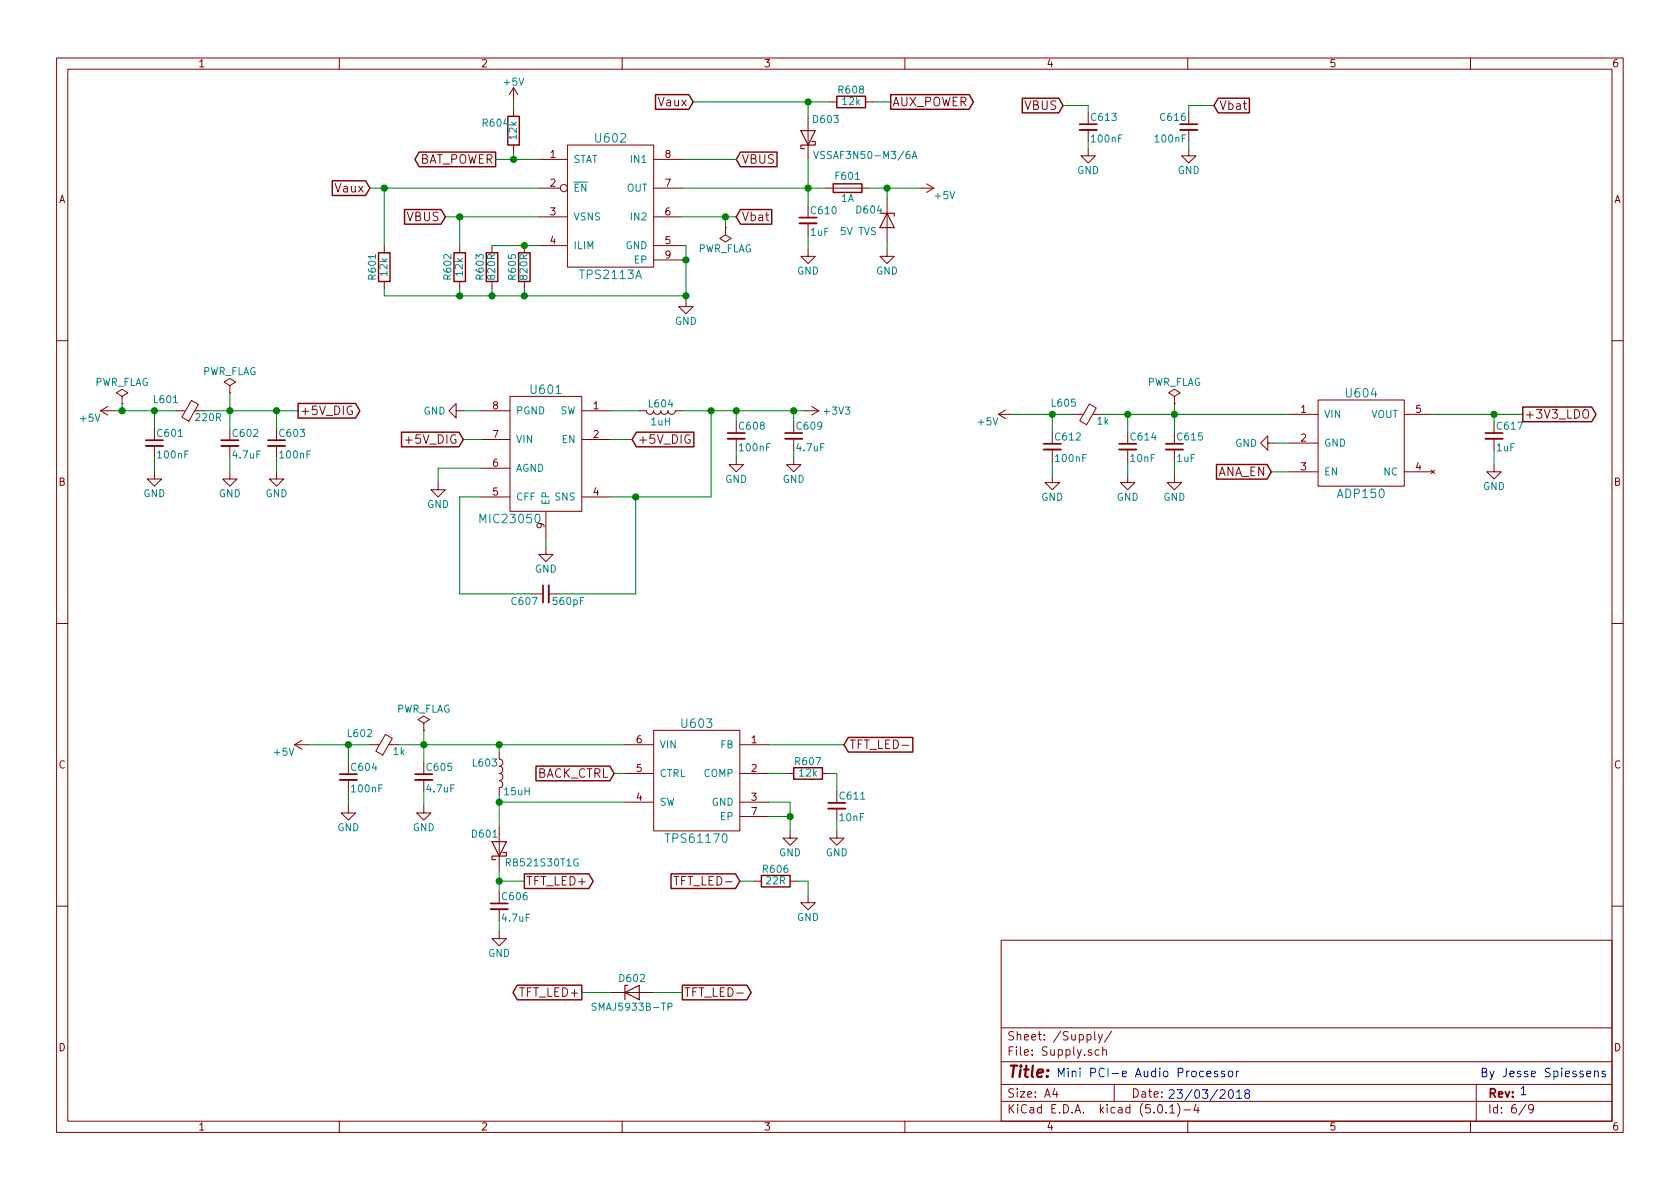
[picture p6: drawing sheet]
EESchema Schematic File Version 2
LIBS:power
LIBS:device
LIBS:switches
LIBS:relays
LIBS:motors
LIBS:transistors
LIBS:conn
LIBS:linear
LIBS:regul
LIBS:74xx
LIBS:cmos4000
LIBS:adc-dac
LIBS:memory
LIBS:xilinx
LIBS:microcontrollers
LIBS:dsp
LIBS:microchip
LIBS:analog_switches
LIBS:motorola
LIBS:texas
LIBS:intel
LIBS:audio
LIBS:interface
LIBS:digital-audio
LIBS:philips
LIBS:display
LIBS:cypress
LIBS:siliconi
LIBS:opto
LIBS:atmel
LIBS:contrib
LIBS:valves
LIBS:STM32
LIBS:SDRAM
LIBS:CODEC
LIBS:TVS_ARRAY
LIBS:BUCK
LIBS:LDO
LIBS:BOOST
LIBS:CONNECTOR
LIBS:POWER_SW
LIBS:EMI_GASKET
LIBS:LED
LIBS:Main board-cache
EELAYER 25 0
EELAYER END
$Descr A4 11693 8268
encoding utf-8
Sheet 6 9
Title ""
Date ""
Rev ""
Comp ""
Comment1 ""
Comment2 ""
Comment3 ""
Comment4 ""
$EndDescr
$Comp
L +5V #PWR060
U 1 1
P 6400 1300
F 0 "#PWR060" H 6400 1150 50  0001 C CNN
F 1 "+5V" V 6450 1475 50  0000 C CNN
F 2 "" H 6400 1300 50  0001 C CNN
F 3 "" H 6400 1300 50  0001 C CNN
	1    6400 1300
	0    1    1    0   
$EndComp
$Comp
L Fuse F601
U 1 1
P 5900 1300
F 0 "F601" V 5980 1300 50  0000 C CNN
F 1 "1A" V 5825 1300 50  0000 C CNN
F 2 "Resistors_SMD:R_0603" V 5830 1300 50  0001 C CNN
F 3 "" H 5900 1300 50  0001 C CNN
	1    5900 1300
	0    -1   -1   0   
$EndComp
$Comp
L D_Zener D604
U 1 1
P 6175 1525
F 0 "D604" V 6100 1400 50  0000 C CNN
F 1 "5V TVS" V 6250 1325 50  0000 C CNN
F 2 "SOD:SOD-323F-2" H 6175 1525 50  0001 C CNN
F 3 "" H 6175 1525 50  0001 C CNN
	1    6175 1525
	0    1    1    0   
$EndComp
$Comp
L GND #PWR061
U 1 1
P 6175 1725
F 0 "#PWR061" H 6175 1475 50  0001 C CNN
F 1 "GND" H 6175 1575 50  0000 C CNN
F 2 "" H 6175 1725 50  0001 C CNN
F 3 "" H 6175 1725 50  0001 C CNN
	1    6175 1725
	1    0    0    -1  
$EndComp
$Comp
L +5V #PWR062
U 1 1
P 800 2850
F 0 "#PWR062" H 800 2700 50  0001 C CNN
F 1 "+5V" V 850 3025 50  0000 C CNN
F 2 "" H 800 2850 50  0001 C CNN
F 3 "" H 800 2850 50  0001 C CNN
	1    800  2850
	0    -1   1    0   
$EndComp
$Comp
L C_Small C602
U 1 1
P 1600 3075
F 0 "C602" H 1610 3145 50  0000 L CNN
F 1 "4.7uF" H 1610 2995 50  0000 L CNN
F 2 "Capacitors_SMD:C_0805" H 1600 3075 50  0001 C CNN
F 3 "" H 1600 3075 50  0001 C CNN
	1    1600 3075
	1    0    0    -1  
$EndComp
$Comp
L C_Small C601
U 1 1
P 1075 3075
F 0 "C601" H 1085 3145 50  0000 L CNN
F 1 "100nF" H 1085 2995 50  0000 L CNN
F 2 "Capacitors_SMD:C_0603" H 1075 3075 50  0001 C CNN
F 3 "" H 1075 3075 50  0001 C CNN
	1    1075 3075
	1    0    0    -1  
$EndComp
$Comp
L Ferrite_Bead_Small L601
U 1 1
P 1325 2850
F 0 "L601" V 1400 2925 50  0000 L CNN
F 1 "220R" V 1275 2625 50  0000 L CNN
F 2 "Inductors_SMD:L_0603" V 1255 2850 50  0001 C CNN
F 3 "" H 1325 2850 50  0001 C CNN
	1    1325 2850
	0    -1   -1   0   
$EndComp
$Comp
L GND #PWR063
U 1 1
P 1600 3275
F 0 "#PWR063" H 1600 3025 50  0001 C CNN
F 1 "GND" H 1600 3125 50  0000 C CNN
F 2 "" H 1600 3275 50  0001 C CNN
F 3 "" H 1600 3275 50  0001 C CNN
	1    1600 3275
	-1   0    0    -1  
$EndComp
$Comp
L GND #PWR064
U 1 1
P 1075 3275
F 0 "#PWR064" H 1075 3025 50  0001 C CNN
F 1 "GND" H 1075 3125 50  0000 C CNN
F 2 "" H 1075 3275 50  0001 C CNN
F 3 "" H 1075 3275 50  0001 C CNN
	1    1075 3275
	-1   0    0    -1  
$EndComp
$Comp
L C_Small C603
U 1 1
P 1925 3075
F 0 "C603" H 1935 3145 50  0000 L CNN
F 1 "100nF" H 1935 2995 50  0000 L CNN
F 2 "Capacitors_SMD:C_0603" H 1925 3075 50  0001 C CNN
F 3 "" H 1925 3075 50  0001 C CNN
	1    1925 3075
	1    0    0    -1  
$EndComp
$Comp
L GND #PWR065
U 1 1
P 1925 3275
F 0 "#PWR065" H 1925 3025 50  0001 C CNN
F 1 "GND" H 1925 3125 50  0000 C CNN
F 2 "" H 1925 3275 50  0001 C CNN
F 3 "" H 1925 3275 50  0001 C CNN
	1    1925 3275
	-1   0    0    -1  
$EndComp
$Comp
L MIC23050 U601
U 1 1
P 3800 3150
F 0 "U601" H 3800 3600 60  0000 C CNN
F 1 "MIC23050" H 4050 2700 60  0000 C CNN
F 2 "Housings_DFN_QFN:DFN-8-1EP_2x2mm_Pitch0.5mm" H 3550 2700 60  0001 C CNN
F 3 "" H 3550 2700 60  0001 C CNN
	1    3800 3150
	-1   0    0    -1  
$EndComp
Text GLabel 2075 2850 2    60   Output ~ 0
+5V_DIG
Text GLabel 3225 3050 0    60   Input ~ 0
+5V_DIG
Text GLabel 4400 3050 2    60   Input ~ 0
+5V_DIG
$Comp
L C_Small C607
U 1 1
P 3800 4125
F 0 "C607" V 3850 4175 50  0000 L CNN
F 1 "560pF" V 3850 3850 50  0000 L CNN
F 2 "Capacitors_SMD:C_0603" H 3800 4125 50  0001 C CNN
F 3 "" H 3800 4125 50  0001 C CNN
	1    3800 4125
	0    -1   1    0   
$EndComp
$Comp
L GND #PWR066
U 1 1
P 3800 3800
F 0 "#PWR066" H 3800 3550 50  0001 C CNN
F 1 "GND" H 3800 3650 50  0000 C CNN
F 2 "" H 3800 3800 50  0001 C CNN
F 3 "" H 3800 3800 50  0001 C CNN
	1    3800 3800
	1    0    0    -1  
$EndComp
$Comp
L GND #PWR067
U 1 1
P 3050 3350
F 0 "#PWR067" H 3050 3100 50  0001 C CNN
F 1 "GND" H 3050 3200 50  0000 C CNN
F 2 "" H 3050 3350 50  0001 C CNN
F 3 "" H 3050 3350 50  0001 C CNN
	1    3050 3350
	1    0    0    -1  
$EndComp
$Comp
L GND #PWR068
U 1 1
P 3225 2850
F 0 "#PWR068" H 3225 2600 50  0001 C CNN
F 1 "GND" V 3225 2650 50  0000 C CNN
F 2 "" H 3225 2850 50  0001 C CNN
F 3 "" H 3225 2850 50  0001 C CNN
	1    3225 2850
	0    1    1    0   
$EndComp
$Comp
L L L604
U 1 1
P 4600 2850
F 0 "L604" V 4550 2850 50  0000 C CNN
F 1 "1uH" V 4675 2850 50  0000 C CNN
F 2 "Inductors_SMD:L_0805" H 4600 2850 50  0001 C CNN
F 3 "" H 4600 2850 50  0001 C CNN
	1    4600 2850
	0    1    1    0   
$EndComp
$Comp
L C_Small C608
U 1 1
P 5125 3025
F 0 "C608" H 5135 3095 50  0000 L CNN
F 1 "100nF" H 5135 2945 50  0000 L CNN
F 2 "Capacitors_SMD:C_0603" H 5125 3025 50  0001 C CNN
F 3 "" H 5125 3025 50  0001 C CNN
	1    5125 3025
	1    0    0    -1  
$EndComp
$Comp
L C_Small C609
U 1 1
P 5525 3025
F 0 "C609" H 5535 3095 50  0000 L CNN
F 1 "4.7uF" H 5535 2945 50  0000 L CNN
F 2 "Capacitors_SMD:C_0805" H 5525 3025 50  0001 C CNN
F 3 "" H 5525 3025 50  0001 C CNN
	1    5525 3025
	1    0    0    -1  
$EndComp
$Comp
L GND #PWR069
U 1 1
P 5125 3175
F 0 "#PWR069" H 5125 2925 50  0001 C CNN
F 1 "GND" H 5125 3025 50  0000 C CNN
F 2 "" H 5125 3175 50  0001 C CNN
F 3 "" H 5125 3175 50  0001 C CNN
	1    5125 3175
	1    0    0    -1  
$EndComp
$Comp
L GND #PWR070
U 1 1
P 5525 3175
F 0 "#PWR070" H 5525 2925 50  0001 C CNN
F 1 "GND" H 5525 3025 50  0000 C CNN
F 2 "" H 5525 3175 50  0001 C CNN
F 3 "" H 5525 3175 50  0001 C CNN
	1    5525 3175
	1    0    0    -1  
$EndComp
$Comp
L +3V3 #PWR071
U 1 1
P 5600 2850
F 0 "#PWR071" H 5600 2700 50  0001 C CNN
F 1 "+3V3" V 5600 3075 50  0000 C CNN
F 2 "" H 5600 2850 50  0001 C CNN
F 3 "" H 5600 2850 50  0001 C CNN
	1    5600 2850
	0    1    1    0   
$EndComp
$Comp
L +5V #PWR072
U 1 1
P 7050 2875
F 0 "#PWR072" H 7050 2725 50  0001 C CNN
F 1 "+5V" V 7100 3050 50  0000 C CNN
F 2 "" H 7050 2875 50  0001 C CNN
F 3 "" H 7050 2875 50  0001 C CNN
	1    7050 2875
	0    -1   1    0   
$EndComp
$Comp
L C_Small C614
U 1 1
P 7850 3100
F 0 "C614" H 7860 3170 50  0000 L CNN
F 1 "10nF" H 7860 3020 50  0000 L CNN
F 2 "Capacitors_SMD:C_0603" H 7850 3100 50  0001 C CNN
F 3 "" H 7850 3100 50  0001 C CNN
	1    7850 3100
	1    0    0    -1  
$EndComp
$Comp
L C_Small C612
U 1 1
P 7325 3100
F 0 "C612" H 7335 3170 50  0000 L CNN
F 1 "100nF" H 7335 3020 50  0000 L CNN
F 2 "Capacitors_SMD:C_0603" H 7325 3100 50  0001 C CNN
F 3 "" H 7325 3100 50  0001 C CNN
	1    7325 3100
	1    0    0    -1  
$EndComp
$Comp
L Ferrite_Bead_Small L605
U 1 1
P 7575 2875
F 0 "L605" V 7650 2950 50  0000 L CNN
F 1 "1k" V 7525 2725 50  0000 L CNN
F 2 "Inductors_SMD:L_0603" V 7505 2875 50  0001 C CNN
F 3 "" H 7575 2875 50  0001 C CNN
	1    7575 2875
	0    -1   -1   0   
$EndComp
$Comp
L GND #PWR073
U 1 1
P 7850 3300
F 0 "#PWR073" H 7850 3050 50  0001 C CNN
F 1 "GND" H 7850 3150 50  0000 C CNN
F 2 "" H 7850 3300 50  0001 C CNN
F 3 "" H 7850 3300 50  0001 C CNN
	1    7850 3300
	-1   0    0    -1  
$EndComp
$Comp
L GND #PWR074
U 1 1
P 7325 3300
F 0 "#PWR074" H 7325 3050 50  0001 C CNN
F 1 "GND" H 7325 3150 50  0000 C CNN
F 2 "" H 7325 3300 50  0001 C CNN
F 3 "" H 7325 3300 50  0001 C CNN
	1    7325 3300
	-1   0    0    -1  
$EndComp
$Comp
L C_Small C615
U 1 1
P 8175 3100
F 0 "C615" H 8185 3170 50  0000 L CNN
F 1 "1uF" H 8185 3020 50  0000 L CNN
F 2 "Capacitors_SMD:C_0603" H 8175 3100 50  0001 C CNN
F 3 "" H 8175 3100 50  0001 C CNN
	1    8175 3100
	1    0    0    -1  
$EndComp
$Comp
L GND #PWR075
U 1 1
P 8175 3300
F 0 "#PWR075" H 8175 3050 50  0001 C CNN
F 1 "GND" H 8175 3150 50  0000 C CNN
F 2 "" H 8175 3300 50  0001 C CNN
F 3 "" H 8175 3300 50  0001 C CNN
	1    8175 3300
	-1   0    0    -1  
$EndComp
$Comp
L GND #PWR076
U 1 1
P 8875 3075
F 0 "#PWR076" H 8875 2825 50  0001 C CNN
F 1 "GND" V 8875 2875 50  0000 C CNN
F 2 "" H 8875 3075 50  0001 C CNN
F 3 "" H 8875 3075 50  0001 C CNN
	1    8875 3075
	0    1    1    0   
$EndComp
$Comp
L C_Small C617
U 1 1
P 10400 3025
F 0 "C617" H 10410 3095 50  0000 L CNN
F 1 "1uF" H 10410 2945 50  0000 L CNN
F 2 "Capacitors_SMD:C_0603" H 10400 3025 50  0001 C CNN
F 3 "" H 10400 3025 50  0001 C CNN
	1    10400 3025
	1    0    0    -1  
$EndComp
$Comp
L GND #PWR077
U 1 1
P 10400 3225
F 0 "#PWR077" H 10400 2975 50  0001 C CNN
F 1 "GND" H 10400 3075 50  0000 C CNN
F 2 "" H 10400 3225 50  0001 C CNN
F 3 "" H 10400 3225 50  0001 C CNN
	1    10400 3225
	1    0    0    -1  
$EndComp
Wire Wire Line
	10400 3125 10400 3225
Wire Wire Line
	10400 2875 10400 2925
Wire Wire Line
	8875 3075 8975 3075
Wire Wire Line
	8175 3300 8175 3200
Connection ~ 8175 2875
Wire Wire Line
	8175 2800 8175 3000
Connection ~ 7325 2875
Wire Wire Line
	7850 3200 7850 3300
Wire Wire Line
	7325 3200 7325 3300
Wire Wire Line
	7325 2875 7325 3000
Wire Wire Line
	7475 2875 7050 2875
Connection ~ 7850 2875
Wire Wire Line
	7850 2875 7850 3000
Connection ~ 5525 2850
Wire Wire Line
	5525 3125 5525 3175
Wire Wire Line
	5125 3125 5125 3175
Connection ~ 5125 2850
Wire Wire Line
	5525 2850 5525 2925
Connection ~ 4950 2850
Wire Wire Line
	5125 2850 5125 2925
Connection ~ 4425 3450
Wire Wire Line
	4950 3450 4950 2850
Wire Wire Line
	4750 2850 5600 2850
Wire Wire Line
	4250 3050 4400 3050
Wire Wire Line
	4250 2850 4450 2850
Wire Wire Line
	3225 3050 3350 3050
Wire Wire Line
	3225 2850 3350 2850
Wire Wire Line
	3050 3250 3350 3250
Wire Wire Line
	3050 3350 3050 3250
Wire Wire Line
	3800 3750 3800 3800
Wire Wire Line
	4250 3450 4950 3450
Wire Wire Line
	4425 4125 4425 3450
Wire Wire Line
	3900 4125 4425 4125
Wire Wire Line
	3200 4125 3700 4125
Wire Wire Line
	3200 3450 3200 4125
Wire Wire Line
	3350 3450 3200 3450
Wire Wire Line
	1925 3275 1925 3175
Connection ~ 1925 2850
Wire Wire Line
	1925 2975 1925 2850
Connection ~ 1075 2850
Wire Wire Line
	1600 3175 1600 3275
Wire Wire Line
	1075 3175 1075 3275
Wire Wire Line
	1075 2850 1075 2975
Wire Wire Line
	1225 2850 800  2850
Connection ~ 1600 2850
Wire Wire Line
	1600 2725 1600 2975
Wire Wire Line
	1425 2850 2075 2850
Wire Wire Line
	6175 1675 6175 1725
Wire Wire Line
	4750 1300 5750 1300
Connection ~ 6175 1300
Wire Wire Line
	6175 1300 6175 1375
Text GLabel 8850 3275 0    60   Input ~ 0
ANA_EN
Wire Wire Line
	8850 3275 8975 3275
Text GLabel 10600 2875 2    60   Output ~ 0
+3V3_LDO
Connection ~ 10400 2875
$Comp
L +5V #PWR078
U 1 1
P 2150 5175
F 0 "#PWR078" H 2150 5025 50  0001 C CNN
F 1 "+5V" V 2200 5350 50  0000 C CNN
F 2 "" H 2150 5175 50  0001 C CNN
F 3 "" H 2150 5175 50  0001 C CNN
	1    2150 5175
	0    -1   1    0   
$EndComp
$Comp
L C_Small C605
U 1 1
P 2950 5400
F 0 "C605" H 2960 5470 50  0000 L CNN
F 1 "4.7uF" H 2960 5320 50  0000 L CNN
F 2 "Capacitors_SMD:C_0805" H 2950 5400 50  0001 C CNN
F 3 "" H 2950 5400 50  0001 C CNN
	1    2950 5400
	1    0    0    -1  
$EndComp
$Comp
L C_Small C604
U 1 1
P 2425 5400
F 0 "C604" H 2435 5470 50  0000 L CNN
F 1 "100nF" H 2435 5320 50  0000 L CNN
F 2 "Capacitors_SMD:C_0603" H 2425 5400 50  0001 C CNN
F 3 "" H 2425 5400 50  0001 C CNN
	1    2425 5400
	1    0    0    -1  
$EndComp
$Comp
L Ferrite_Bead_Small L602
U 1 1
P 2675 5175
F 0 "L602" V 2750 5250 50  0000 L CNN
F 1 "1k" V 2625 5025 50  0000 L CNN
F 2 "Inductors_SMD:L_0603" V 2605 5175 50  0001 C CNN
F 3 "" H 2675 5175 50  0001 C CNN
	1    2675 5175
	0    -1   -1   0   
$EndComp
$Comp
L GND #PWR079
U 1 1
P 2950 5600
F 0 "#PWR079" H 2950 5350 50  0001 C CNN
F 1 "GND" H 2950 5450 50  0000 C CNN
F 2 "" H 2950 5600 50  0001 C CNN
F 3 "" H 2950 5600 50  0001 C CNN
	1    2950 5600
	-1   0    0    -1  
$EndComp
$Comp
L GND #PWR080
U 1 1
P 2425 5600
F 0 "#PWR080" H 2425 5350 50  0001 C CNN
F 1 "GND" H 2425 5450 50  0000 C CNN
F 2 "" H 2425 5600 50  0001 C CNN
F 3 "" H 2425 5600 50  0001 C CNN
	1    2425 5600
	-1   0    0    -1  
$EndComp
Connection ~ 2425 5175
Wire Wire Line
	2950 5500 2950 5600
Wire Wire Line
	2425 5500 2425 5600
Wire Wire Line
	2425 5175 2425 5300
Wire Wire Line
	2575 5175 2150 5175
Connection ~ 2950 5175
Wire Wire Line
	2950 5075 2950 5300
Wire Wire Line
	2775 5175 4350 5175
Wire Wire Line
	8975 2875 7675 2875
$Comp
L TPS61170 U603
U 1 1
P 4850 5375
F 0 "U603" H 4850 5725 60  0000 C CNN
F 1 "TPS61170" H 4850 4925 60  0000 C CNN
F 2 "Housings_DFN_QFN:DFN-6-1EP_2x2mm_Pitch0.65mm" H 4550 5075 60  0001 C CNN
F 3 "" H 4550 5075 60  0001 C CNN
	1    4850 5375
	-1   0    0    -1  
$EndComp
Text GLabel 4275 5375 0    60   Input ~ 0
BACK_CTRL
Wire Wire Line
	4275 5375 4350 5375
$Comp
L L L603
U 1 1
P 3475 5375
F 0 "L603" H 3375 5450 50  0000 C CNN
F 1 "15uH" H 3600 5250 50  0000 C CNN
F 2 "Inductors_SMD:L_0805" H 3475 5375 50  0001 C CNN
F 3 "" H 3475 5375 50  0001 C CNN
	1    3475 5375
	1    0    0    -1  
$EndComp
Wire Wire Line
	4350 5575 3475 5575
Wire Wire Line
	3475 5525 3475 5750
Wire Wire Line
	3475 5225 3475 5175
Connection ~ 3475 5175
$Comp
L D_Schottky D601
U 1 1
P 3475 5900
F 0 "D601" V 3575 6000 50  0000 C CNN
F 1 "RB521S30T1G" V 3375 5600 50  0000 C CNN
F 2 "Diodes_SMD:D_SOD-523" H 3475 5900 50  0001 C CNN
F 3 "" H 3475 5900 50  0001 C CNN
	1    3475 5900
	0    -1   -1   0   
$EndComp
Connection ~ 3475 5575
$Comp
L C_Small C606
U 1 1
P 3475 6300
F 0 "C606" H 3485 6370 50  0000 L CNN
F 1 "4.7uF" H 3485 6220 50  0000 L CNN
F 2 "Capacitors_SMD:C_1206" H 3475 6300 50  0001 C CNN
F 3 "" H 3475 6300 50  0001 C CNN
	1    3475 6300
	1    0    0    -1  
$EndComp
$Comp
L GND #PWR081
U 1 1
P 3475 6475
F 0 "#PWR081" H 3475 6225 50  0001 C CNN
F 1 "GND" H 3475 6325 50  0000 C CNN
F 2 "" H 3475 6475 50  0001 C CNN
F 3 "" H 3475 6475 50  0001 C CNN
	1    3475 6475
	1    0    0    -1  
$EndComp
Wire Wire Line
	3475 6400 3475 6475
Wire Wire Line
	3475 6050 3475 6200
Wire Wire Line
	5350 5175 5875 5175
Text GLabel 5875 5175 2    60   Input ~ 0
TFT_LED-
Text GLabel 3650 6125 2    60   Output ~ 0
TFT_LED+
Wire Wire Line
	3650 6125 3475 6125
Connection ~ 3475 6125
Text GLabel 5150 6125 0    60   Input ~ 0
TFT_LED-
$Comp
L R R606
U 1 1
P 5400 6125
F 0 "R606" V 5480 6125 50  0000 C CNN
F 1 "22R" V 5400 6125 50  0000 C CNN
F 2 "Resistors_SMD:R_0805" V 5330 6125 50  0001 C CNN
F 3 "" H 5400 6125 50  0001 C CNN
	1    5400 6125
	0    -1   -1   0   
$EndComp
$Comp
L GND #PWR082
U 1 1
P 5625 6225
F 0 "#PWR082" H 5625 5975 50  0001 C CNN
F 1 "GND" H 5625 6075 50  0000 C CNN
F 2 "" H 5625 6225 50  0001 C CNN
F 3 "" H 5625 6225 50  0001 C CNN
	1    5625 6225
	1    0    0    -1  
$EndComp
Wire Wire Line
	5150 6125 5250 6125
Wire Wire Line
	5550 6125 5625 6125
Wire Wire Line
	5625 6125 5625 6225
$Comp
L GND #PWR083
U 1 1
P 5500 5775
F 0 "#PWR083" H 5500 5525 50  0001 C CNN
F 1 "GND" H 5500 5625 50  0000 C CNN
F 2 "" H 5500 5775 50  0001 C CNN
F 3 "" H 5500 5775 50  0001 C CNN
	1    5500 5775
	1    0    0    -1  
$EndComp
Wire Wire Line
	5500 5575 5500 5775
Wire Wire Line
	5500 5675 5350 5675
Wire Wire Line
	5350 5575 5500 5575
Connection ~ 5500 5675
$Comp
L R R607
U 1 1
P 5625 5375
F 0 "R607" V 5705 5375 50  0000 C CNN
F 1 "12k" V 5625 5375 50  0000 C CNN
F 2 "Resistors_SMD:R_0603" V 5555 5375 50  0001 C CNN
F 3 "" H 5625 5375 50  0001 C CNN
	1    5625 5375
	0    -1   -1   0   
$EndComp
$Comp
L C_Small C611
U 1 1
P 5825 5600
F 0 "C611" H 5835 5670 50  0000 L CNN
F 1 "10nF" H 5835 5520 50  0000 L CNN
F 2 "Capacitors_SMD:C_0603" H 5825 5600 50  0001 C CNN
F 3 "" H 5825 5600 50  0001 C CNN
	1    5825 5600
	1    0    0    -1  
$EndComp
$Comp
L GND #PWR084
U 1 1
P 5825 5775
F 0 "#PWR084" H 5825 5525 50  0001 C CNN
F 1 "GND" H 5825 5625 50  0000 C CNN
F 2 "" H 5825 5775 50  0001 C CNN
F 3 "" H 5825 5775 50  0001 C CNN
	1    5825 5775
	1    0    0    -1  
$EndComp
Wire Wire Line
	5825 5700 5825 5775
Wire Wire Line
	5825 5500 5825 5375
Wire Wire Line
	5825 5375 5775 5375
Wire Wire Line
	5475 5375 5350 5375
Text GLabel 4050 6900 0    60   Output ~ 0
TFT_LED+
Text GLabel 4750 6900 2    60   Output ~ 0
TFT_LED-
$Comp
L ADP150 U604
U 1 1
P 9475 3075
F 0 "U604" H 9475 3425 60  0000 C CNN
F 1 "ADP150" H 9475 2725 60  0000 C CNN
F 2 "Housings_SSOP:TSOP-5_1.65x3.05mm_Pitch0.95mm" H 9175 2925 60  0001 C CNN
F 3 "" H 9175 2925 60  0001 C CNN
	1    9475 3075
	1    0    0    -1  
$EndComp
Wire Wire Line
	9975 2875 10600 2875
$Comp
L TPS2113A U602
U 1 1
P 4250 1400
F 0 "U602" H 4250 1850 60  0000 C CNN
F 1 "TPS2113A" H 4250 900 60  0000 C CNN
F 2 "Housings_DFN_QFN:DFN-8-1EP_3x3mm_Pitch0.65mm" H 3950 1250 60  0001 C CNN
F 3 "" H 3950 1250 60  0001 C CNN
	1    4250 1400
	1    0    0    -1  
$EndComp
Text GLabel 5125 1100 2    60   Input ~ 0
VBUS
Text GLabel 5125 1500 2    60   Input ~ 0
Vbat
Wire Wire Line
	4750 1500 5125 1500
Wire Wire Line
	5125 1100 4750 1100
Wire Wire Line
	6050 1300 6400 1300
$Comp
L D_Schottky D603
U 1 1
P 5625 950
F 0 "D603" V 5750 825 50  0000 C CNN
F 1 "VSSAF3N50-M3/6A" V 5500 550 50  0000 C CNN
F 2 "Diodes_SMD:D_SMA" H 5625 950 50  0001 C CNN
F 3 "" H 5625 950 50  0001 C CNN
	1    5625 950 
	0    -1   -1   0   
$EndComp
Connection ~ 5625 1300
$Comp
L C_Small C610
U 1 1
P 5625 1525
F 0 "C610" H 5635 1595 50  0000 L CNN
F 1 "1uF" H 5635 1445 50  0000 L CNN
F 2 "Capacitors_SMD:C_0603" H 5625 1525 50  0001 C CNN
F 3 "" H 5625 1525 50  0001 C CNN
	1    5625 1525
	1    0    0    -1  
$EndComp
$Comp
L GND #PWR085
U 1 1
P 5625 1725
F 0 "#PWR085" H 5625 1475 50  0001 C CNN
F 1 "GND" H 5625 1575 50  0000 C CNN
F 2 "" H 5625 1725 50  0001 C CNN
F 3 "" H 5625 1725 50  0001 C CNN
	1    5625 1725
	1    0    0    -1  
$EndComp
Wire Wire Line
	5625 1725 5625 1625
Text GLabel 4825 700  0    60   Input ~ 0
Vaux
$Comp
L GND #PWR086
U 1 1
P 4775 2075
F 0 "#PWR086" H 4775 1825 50  0001 C CNN
F 1 "GND" H 4775 1925 50  0000 C CNN
F 2 "" H 4775 2075 50  0001 C CNN
F 3 "" H 4775 2075 50  0001 C CNN
	1    4775 2075
	1    0    0    -1  
$EndComp
$Comp
L R R605
U 1 1
P 3650 1850
F 0 "R605" V 3730 1850 50  0000 C CNN
F 1 "820R" V 3650 1850 50  0000 C CNN
F 2 "Resistors_SMD:R_0603" V 3580 1850 50  0001 C CNN
F 3 "" H 3650 1850 50  0001 C CNN
	1    3650 1850
	-1   0    0    1   
$EndComp
$Comp
L R R603
U 1 1
P 3425 1850
F 0 "R603" V 3505 1850 50  0000 C CNN
F 1 "820R" V 3425 1850 50  0000 C CNN
F 2 "Resistors_SMD:R_0603" V 3355 1850 50  0001 C CNN
F 3 "" H 3425 1850 50  0001 C CNN
	1    3425 1850
	-1   0    0    -1  
$EndComp
Wire Wire Line
	3425 1700 3750 1700
Connection ~ 3650 1700
Wire Wire Line
	3425 2000 3425 2050
Wire Wire Line
	2675 2050 4775 2050
Wire Wire Line
	3650 2050 3650 2000
Connection ~ 3650 2050
Wire Wire Line
	4750 1700 4775 1700
Wire Wire Line
	4775 1700 4775 2075
Connection ~ 4775 2050
$Comp
L R R602
U 1 1
P 3200 1850
F 0 "R602" V 3280 1850 50  0000 C CNN
F 1 "12k" V 3200 1850 50  0000 C CNN
F 2 "Resistors_SMD:R_0603" V 3130 1850 50  0001 C CNN
F 3 "" H 3200 1850 50  0001 C CNN
	1    3200 1850
	-1   0    0    -1  
$EndComp
Wire Wire Line
	3100 1500 3750 1500
Wire Wire Line
	3200 1500 3200 1700
Wire Wire Line
	3200 2050 3200 2000
Connection ~ 3425 2050
Text GLabel 3100 1500 0    60   Input ~ 0
VBUS
Connection ~ 3200 1500
Text GLabel 2575 1300 0    60   Input ~ 0
Vaux
Wire Wire Line
	2575 1300 3750 1300
$Comp
L R R601
U 1 1
P 2675 1850
F 0 "R601" V 2755 1850 50  0000 C CNN
F 1 "12k" V 2675 1850 50  0000 C CNN
F 2 "Resistors_SMD:R_0603" V 2605 1850 50  0001 C CNN
F 3 "" H 2675 1850 50  0001 C CNN
	1    2675 1850
	-1   0    0    -1  
$EndComp
Wire Wire Line
	2675 1700 2675 1300
Connection ~ 2675 1300
Wire Wire Line
	2675 2050 2675 2000
Connection ~ 3200 2050
Wire Wire Line
	4825 700  5775 700 
Wire Wire Line
	5625 700  5625 800 
Wire Wire Line
	5625 1425 5625 1100
$Comp
L R R608
U 1 1
P 5925 700
F 0 "R608" V 6005 700 50  0000 C CNN
F 1 "12k" V 5925 700 50  0000 C CNN
F 2 "Resistors_SMD:R_0603" V 5855 700 50  0001 C CNN
F 3 "" H 5925 700 50  0001 C CNN
	1    5925 700 
	0    1    -1   0   
$EndComp
Connection ~ 5625 700 
Text GLabel 6200 700  2    60   Output ~ 0
AUX_POWER
Wire Wire Line
	6075 700  6200 700 
Text GLabel 3450 1100 0    60   Output ~ 0
BAT_POWER
Wire Wire Line
	3450 1100 3750 1100
$Comp
L R R604
U 1 1
P 3575 900
F 0 "R604" H 3700 850 50  0000 C CNN
F 1 "12k" V 3575 900 50  0000 C CNN
F 2 "Resistors_SMD:R_0603" V 3505 900 50  0001 C CNN
F 3 "" H 3575 900 50  0001 C CNN
	1    3575 900 
	-1   0    0    1   
$EndComp
Wire Wire Line
	3575 1050 3575 1100
Connection ~ 3575 1100
$Comp
L +5V #PWR087
U 1 1
P 3575 700
F 0 "#PWR087" H 3575 550 50  0001 C CNN
F 1 "+5V" H 3575 840 50  0000 C CNN
F 2 "" H 3575 700 50  0001 C CNN
F 3 "" H 3575 700 50  0001 C CNN
	1    3575 700 
	1    0    0    -1  
$EndComp
Wire Wire Line
	3575 700  3575 750 
Text GLabel 7400 725  0    60   Input ~ 0
VBUS
Text GLabel 8450 725  2    60   Input ~ 0
Vbat
$Comp
L C_Small C613
U 1 1
P 7575 875
F 0 "C613" H 7585 945 50  0000 L CNN
F 1 "100nF" H 7585 795 50  0000 L CNN
F 2 "Capacitors_SMD:C_0603" H 7575 875 50  0001 C CNN
F 3 "" H 7575 875 50  0001 C CNN
	1    7575 875 
	1    0    0    -1  
$EndComp
$Comp
L C_Small C616
U 1 1
P 8275 875
F 0 "C616" H 8285 945 50  0000 L CNN
F 1 "100nF" H 8285 795 50  0000 L CNN
F 2 "Capacitors_SMD:C_0603" H 8275 875 50  0001 C CNN
F 3 "" H 8275 875 50  0001 C CNN
	1    8275 875 
	-1   0    0    -1  
$EndComp
Wire Wire Line
	8275 775  8275 725 
Wire Wire Line
	8275 725  8450 725 
Wire Wire Line
	7400 725  7575 725 
Wire Wire Line
	7575 725  7575 775 
$Comp
L GND #PWR088
U 1 1
P 7575 1025
F 0 "#PWR088" H 7575 775 50  0001 C CNN
F 1 "GND" H 7575 875 50  0000 C CNN
F 2 "" H 7575 1025 50  0001 C CNN
F 3 "" H 7575 1025 50  0001 C CNN
	1    7575 1025
	1    0    0    -1  
$EndComp
$Comp
L GND #PWR089
U 1 1
P 8275 1025
F 0 "#PWR089" H 8275 775 50  0001 C CNN
F 1 "GND" H 8275 875 50  0000 C CNN
F 2 "" H 8275 1025 50  0001 C CNN
F 3 "" H 8275 1025 50  0001 C CNN
	1    8275 1025
	1    0    0    -1  
$EndComp
Wire Wire Line
	8275 975  8275 1025
Wire Wire Line
	7575 1025 7575 975 
Wire Wire Line
	4750 1800 4775 1800
Connection ~ 4775 1800
$Comp
L D_Zener D602
U 1 1
P 4400 6900
F 0 "D602" H 4400 7000 50  0000 C CNN
F 1 "SMAJ5933B-TP" H 4400 6800 50  0000 C CNN
F 2 "Diodes_SMD:D_SMA" H 4400 6900 50  0001 C CNN
F 3 "" H 4400 6900 50  0001 C CNN
	1    4400 6900
	1    0    0    -1  
$EndComp
Wire Wire Line
	4050 6900 4250 6900
Wire Wire Line
	4550 6900 4750 6900
Text Notes 8125 7650 0    60   ~ 0
23/03/2018
Text Notes 10575 7625 0    60   ~ 0
1
Text Notes 7350 7500 0    60   ~ 0
Mini PCI-e Audio Processor
Text Notes 10300 7500 0    60   ~ 0
By Jesse Spiessens
$Comp
L PWR_FLAG #FLG090
U 1 1
P 5050 1575
F 0 "#FLG090" H 5050 1650 50  0001 C CNN
F 1 "PWR_FLAG" H 5050 1725 50  0000 C CNN
F 2 "" H 5050 1575 50  0001 C CNN
F 3 "" H 5050 1575 50  0001 C CNN
	1    5050 1575
	-1   0    0    1   
$EndComp
Wire Wire Line
	5050 1575 5050 1500
Connection ~ 5050 1500
$Comp
L PWR_FLAG #FLG091
U 1 1
P 8175 2800
F 0 "#FLG091" H 8175 2875 50  0001 C CNN
F 1 "PWR_FLAG" H 8175 2950 50  0000 C CNN
F 2 "" H 8175 2800 50  0001 C CNN
F 3 "" H 8175 2800 50  0001 C CNN
	1    8175 2800
	1    0    0    -1  
$EndComp
$Comp
L PWR_FLAG #FLG092
U 1 1
P 850 2800
F 0 "#FLG092" H 850 2875 50  0001 C CNN
F 1 "PWR_FLAG" H 850 2950 50  0000 C CNN
F 2 "" H 850 2800 50  0001 C CNN
F 3 "" H 850 2800 50  0001 C CNN
	1    850  2800
	1    0    0    -1  
$EndComp
Wire Wire Line
	850  2800 850  2850
Connection ~ 850  2850
$Comp
L PWR_FLAG #FLG093
U 1 1
P 1600 2725
F 0 "#FLG093" H 1600 2800 50  0001 C CNN
F 1 "PWR_FLAG" H 1600 2875 50  0000 C CNN
F 2 "" H 1600 2725 50  0001 C CNN
F 3 "" H 1600 2725 50  0001 C CNN
	1    1600 2725
	1    0    0    -1  
$EndComp
$Comp
L PWR_FLAG #FLG094
U 1 1
P 2950 5075
F 0 "#FLG094" H 2950 5150 50  0001 C CNN
F 1 "PWR_FLAG" H 2950 5225 50  0000 C CNN
F 2 "" H 2950 5075 50  0001 C CNN
F 3 "" H 2950 5075 50  0001 C CNN
	1    2950 5075
	1    0    0    -1  
$EndComp
$EndSCHEMATC
